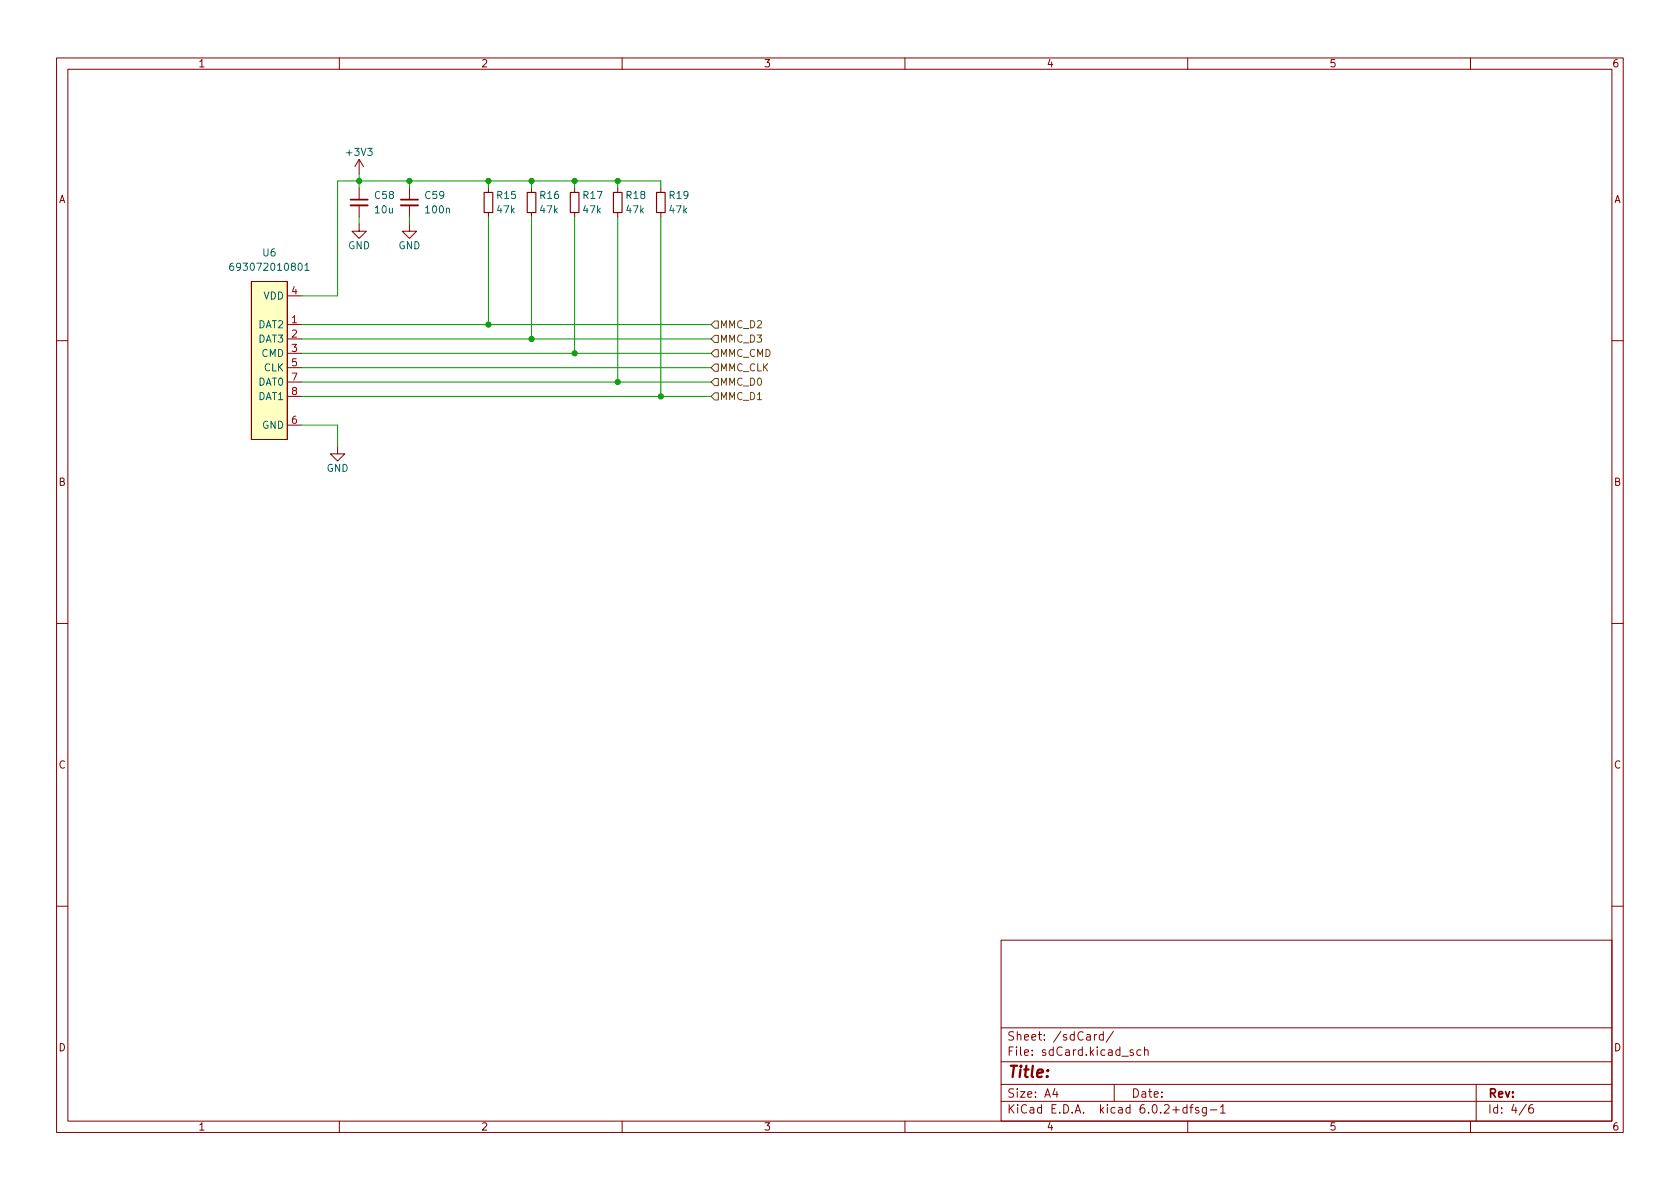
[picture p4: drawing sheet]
<svg xmlns="http://www.w3.org/2000/svg" width="297mm" height="210mm" viewBox="0 0 297 210" stroke-linecap="round" stroke-linejoin="round" font-family="sans-serif">
<g fill="none" stroke="#840000" stroke-width=".18">
<path d="M10 10.2h277v190.1h-277zM12 12.2h273v186.1h-273zM60 10.2v2M110 10.2v2M160 10.2v2M210 10.2v2M260 10.2v2M63.5 39.6v1.3h1.3l-1.3 1.3-1.3-1.3h1.3M63.5 28.2v2.5M63.5 33.3v2M63.5 36.3v2M63.5 28.2l-.8 1.3"/>
<path d="M63.5 28.2l.8 1.3M72.4 39.6v1.3h1.3l-1.3 1.3-1.3-1.3h1.3M72.4 33.3v2M72.4 36.3v2M86.4 33.3v.7M86.4 37.6v.7M94 33.3v.7M94 37.6v.7M101.6 33.3v.7M101.6 37.6v.7M109.2 33.3v.7M109.2 37.6v.7"/>
<path d="M116.8 33.3v.7M116.8 37.6v.7M44.4 49.8h6.4v27.9h-6.4zM50.8 57.4h2.5M50.8 59.9h2.5M50.8 52.3h2.5M10 60.2h2M50.8 62.5h2.5M50.8 65h2.5M50.8 75.2h2.5M50.8 67.6h2.5M50.8 70.1h2.5"/>
<path d="M59.7 79v1.3h1.3l-1.3 1.2-1.3-1.2h1.3M285 60.2h2M10 110.2h2M285 110.2h2M10 160.2h2M177 166.3h108v32h-108zM285 160.2h2M60 198.3v2M110 198.3v2M160 198.3v2M177 194.8h108M177 191.8h108"/>
<path d="M177 187.8h108M177 181.8h108M186.5 192.5l-.4 1h1M186.9 193v1M193.5 182.9v1M193.9 182.9l-.3 .1-.1 .2M195.1 183l-.5-.1-.2 .3v.4l.1 .3h.6M195.1 182.4v1.5M196.9 182.4l-1.3 1.9M197 191.8v3M200.4 185.7l-.4-.1-.2 .2 .1 .3 .5 .1v.4h-.6M201.7 185.7l-.4-.1-.3 .3v.4l.1 .3h.6"/>
<path d="M202.4 185.8l.2-.2 .3 .1 .1 .9M202.4 185.1v1.5M209.9 195.9l-.5-.1-.3 .3v.4l.2 .3h.6M209.9 195.3v1.5M210 198.3v2M210.4 195.8h.5M210.9 195.3l-.3 .2v1.3M211.9 195.9l-.3-.1-.2 .2v.3l.5 .1v.4h-.5M213.3 195.8v1.2l-.3 .3h-.4M213.3 195.9l-.4-.1-.3 .3v.4l.1 .3h.6M214 196.3h1.1M215.8 195.8l.4-.5v1.5"/>
<path d="M215.8 196.8h.8M260 198.3v2M261 191.8v6.5M269.9 195.3l-1.3 1.9M271 195.3a.6 .6 0 0 0-.7 .7v.5l.1 .3h.5l.2-.1 .1-.5-.2-.2-.4-.1-.3 .3"/>
</g>
<path d="M62 36.3h3M70.9 36.3h3" fill="none" stroke="#840000" stroke-width=".33"/>
<path d="M62 35.3h3M70.9 35.3h3" fill="none" stroke="#840000" stroke-width=".3"/>
<path d="M85.6 34h1.5v3.6h-1.5zM93.2 34h1.5v3.6h-1.5zM100.8 34h1.6v3.6h-1.6zM108.5 34h1.5v3.6h-1.5zM116.1 34h1.5v3.6h-1.5z" fill="none" stroke="#840000" stroke-width=".2"/>
<path d="M44.4 49.8h6.4v27.9h-6.4z" fill="#ffffc2" stroke="#ffffc2" stroke-width=".18"/>
<path d="M41.2 46.5l-.3 .1a.86 .86 0 0 0 0 1.2l.4-.1v-.4l-.2-.3-.4 .1-.1 .2M53.9 46.9l.4-.4v1.3M53.9 47.8h.7" fill="none" stroke="#006464" stroke-width=".18"/>
<path d="M126.4 56.8h.6v1.2h-.6l-.7-.6zM126.4 59.3h.6v1.3h-.6l-.7-.7zM126.4 66.9h.6v1.3h-.6l-.7-.6zM126.4 69.5h.6v1.2h-.6l-.7-.6zM126.4 64.4h.6v1.3h-.6l-.7-.7zM126.4 61.8h.6v1.3h-.6l-.7-.6z" fill="none" stroke="#725600" stroke-width=".18"/>
<g fill="none" stroke="#009600" stroke-width=".18">
<path d="M63.5 30.7v2.6M63.5 38.3v1.3M72.4 32v1.3M72.4 38.3v1.3M86.4 32v1.3M86.4 38.3v19.1M94 32v1.3M94 38.3v21.6M101.6 32v1.3M101.6 38.3v24.2M109.2 32v1.3M109.2 38.3v29.3"/>
<path d="M116.8 33.3v-1.3h-57.1v20.3h-6.4M116.8 38.3v31.8M53.3 59.9h72.4M53.3 57.4h72.4M53.3 75.2h6.4v3.8M53.3 70.1h72.4M53.3 67.6h72.4M53.3 62.5h72.4M53.3 65h72.4"/>
</g>
<g fill="#009600" stroke="#009600" stroke-width=".18">
<circle cx="94" cy="59.9" r=".46"/>
<circle cx="109.2" cy="67.6" r=".46"/>
<circle cx="116.8" cy="70.1" r=".46"/>
<circle cx="101.6" cy="62.5" r=".46"/>
<circle cx="109.2" cy="32" r=".46"/>
<circle cx="94" cy="32" r=".46"/>
<circle cx="101.6" cy="32" r=".46"/>
<circle cx="86.4" cy="32" r=".46"/>
<circle cx="86.4" cy="57.4" r=".46"/>
<circle cx="72.4" cy="32" r=".46"/>
<circle cx="63.5" cy="32" r=".46"/>
</g>
<text font-size="2.8" fill="#840000" x="178" y="190.6">Title:</text>
<g font-size="2.1" fill="#840000">
<text x="178" y="184">Sheet: /sdCard/</text>
<text x="178" y="186.7">File: sdCard.kicad_sch</text>
<text x="178" y="196.9">KiCad E.D.A. kicad 6.0.2+dfsg-1</text>
<text x="178" y="194.1">Size: A4</text>
<text x="200" y="194.1">Date:</text>
<text x="263" y="194.1">Rev:</text>
<text x="263" y="196.9">Id: 4/6</text>
</g>
<g font-size="1.8" fill="#840000">
<text x="35" y="11.9">1</text>
<text x="85" y="11.9">2</text>
<text x="135" y="11.9">3</text>
<text x="185" y="11.9">4</text>
<text x="235" y="11.9">5</text>
<text x="285" y="11.9">6</text>
<text x="10.3" y="35.9">A</text>
<text x="285.3" y="35.9">A</text>
<text x="10.3" y="85.9">B</text>
<text x="285.3" y="85.9">B</text>
<text x="10.3" y="135.9">C</text>
<text x="285.3" y="135.9">C</text>
<text x="10.3" y="185.9">D</text>
<text x="285.3" y="185.9">D</text>
<text x="35" y="199.9">1</text>
<text x="85" y="199.9">2</text>
<text x="135" y="199.9">3</text>
<text x="185" y="199.9">4</text>
<text x="235" y="199.9">5</text>
<text x="285" y="199.9">6</text>
</g>
<g font-size="1.8" fill="#006464">
<text x="61.4" y="27.6">+3V3</text>
<text x="66.3" y="35.2">C58</text>
<text x="75.2" y="35.2">C59</text>
<text x="87.9" y="35.2">R15</text>
<text x="95.6" y="35.2">R16</text>
<text x="103.2" y="35.2">R17</text>
<text x="110.8" y="35.2">R18</text>
<text x="118.4" y="35.2">R19</text>
<text x="66.4" y="37.7">10u</text>
<text x="75.4" y="37.7">100n</text>
<text x="88" y="37.7">47k</text>
<text x="95.6" y="37.7">47k</text>
<text x="103.2" y="37.7">47k</text>
<text x="110.8" y="37.7">47k</text>
<text x="118.4" y="37.7">47k</text>
<text x="41.7" y="47.9">693072010801</text>
<text x="46.5" y="45.3">U6</text>
<text x="61.5" y="44.1">GND</text>
<text x="70.4" y="44.1">GND</text>
<text x="46.6" y="53">VDD</text>
<text x="45.7" y="58">DAT2</text>
<text x="45.7" y="60.6">DAT3</text>
<text x="46.3" y="63.1">CMD</text>
<text x="46.7" y="65.7">CLK</text>
<text x="45.7" y="68.2">DAT0</text>
<text x="45.7" y="70.7">DAT1</text>
<text x="46.4" y="75.8">GND</text>
<text x="57.7" y="83.4">GND</text>
</g>
<g font-size="1.8" fill="#a90000">
<text x="51.6" y="52.1">4</text>
<text x="51.6" y="57.1">1</text>
<text x="51.6" y="59.7">2</text>
<text x="51.6" y="62.2">3</text>
<text x="51.6" y="64.8">5</text>
<text x="51.6" y="67.3">7</text>
<text x="51.6" y="69.8">8</text>
<text x="51.6" y="74.9">6</text>
</g>
<g font-size="1.8" fill="#725600">
<text x="127.2" y="58">MMC_D2</text>
<text x="127.2" y="65.7">MMC_CLK</text>
<text x="127.2" y="60.6">MMC_D3</text>
<text x="127.2" y="63.1">MMC_CMD</text>
<text x="127.2" y="68.2">MMC_D0</text>
<text x="127.2" y="70.7">MMC_D1</text>
</g>
</svg>
